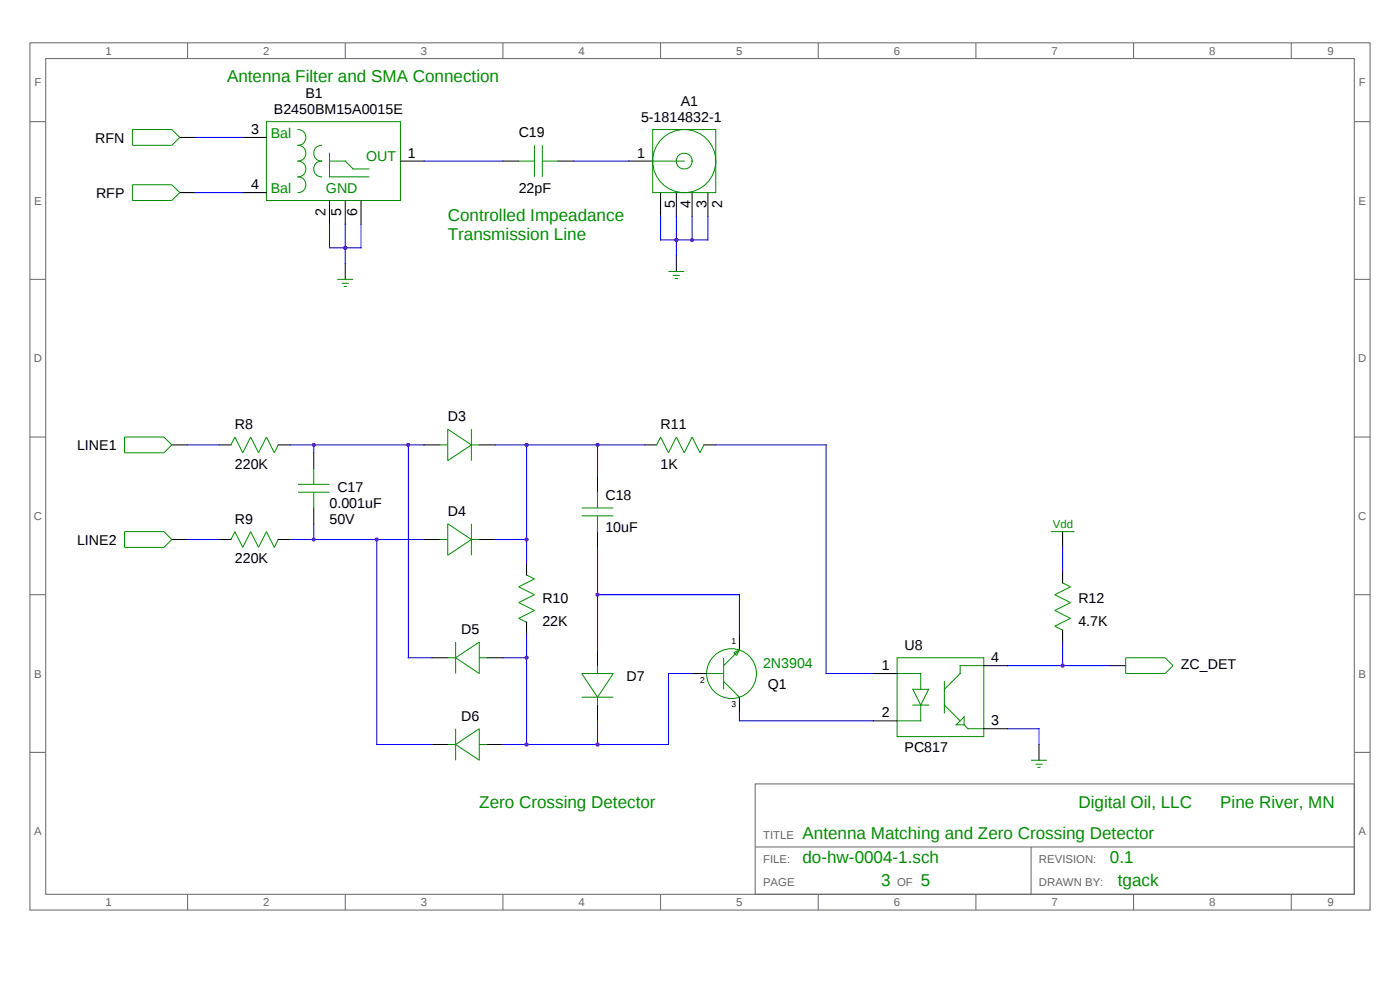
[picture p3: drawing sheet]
<svg xmlns="http://www.w3.org/2000/svg" width="297mm" height="210mm" viewBox="0 0 297 210" stroke-linecap="round" stroke-linejoin="round" font-family="sans-serif">
<g fill="none" stroke="#666" stroke-width=".21">
<path d="M6.4 9.1h284.3v183.9h-284.3zM9.7 12.4h277.6v177.3h-277.6zM39.8 9.1v3.3M73.2 9.1v3.3M106.7 9.1v3.3M140.1 9.1v3.3M173.6 9.1v3.3M207 9.1v3.3M240.5 9.1v3.3M273.9 9.1v3.3M6.4 25.8h3.3M287.3 25.8h3.4"/>
<path d="M6.4 59.3h3.3M287.3 59.3h3.4M6.4 92.7h3.3M287.3 92.7h3.4M6.4 126.2h3.3M287.3 126.2h3.4M6.4 159.6h3.3M287.3 159.6h3.4M160.2 166.3h127.1v23.4h-127.1zM160.2 179.7h127.1M218.7 179.7v10M39.8 189.7v3.3"/>
<path d="M73.2 189.7v3.3M106.7 189.7v3.3M140.1 189.7v3.3M173.6 189.7v3.3M207 189.7v3.3M240.5 189.7v3.3M273.9 189.7v3.3"/>
</g>
<g fill="none" stroke="#000" stroke-width=".21">
<path d="M38.1 29.2h3.4M51.5 29.2h5M85 34.2h5M106.7 34.2h3.3M118.4 34.2h3.3M133.4 34.2h5.1M38.1 40.9h3.4M51.5 40.9h5M69.9 42.5v5M73.2 42.5v5M73.2 55.9v3.4M76.6 42.5v5"/>
<path d="M140.1 40.9v5M143.5 40.9v5M143.5 54.2v3.4M146.8 40.9v5M150.2 40.9v5M36.5 94.4h3.3M46.5 94.4h2.5M59 94.4h2.5M66.6 96v3.4M90 94.4h3.3M101.7 94.4h3.3M136.8 94.4h2.5"/>
<path d="M149.3 94.4h2.5M36.5 114.4h3.3M46.5 114.4h2.5M59 114.4h2.5M66.6 107.8v3.3M90 114.4h3.3M101.7 114.4h3.3M111.7 119.5v2.5M126.8 101.1v3.3M126.8 112.8v3.3M225.4 112.8v3.3M91.6 139.5h3.4"/>
<path d="M103.3 139.5h3.4M111.7 132v2.5M126.8 137.9v3.3M156.9 134.5v3.4M225.4 121.1v2.5M225.4 133.6v2.6M91.6 157.9h3.4M103.3 157.9h3.4M126.8 149.6v3.3M146.8 142.9h3.1M156.9 147.9v3.3M185.3 142.9h5"/>
<path d="M185.3 152.9h5M208.7 141.2h5M208.7 154.6h5M220.4 157.9v3.4M235.5 141.2h3.3"/>
</g>
<g fill="none" stroke="#008b00" stroke-width=".21">
<path d="M28.1 27.5h8.4l1.6 1.7-1.6 1.6h-8.4zM28.1 39.2h8.4l1.6 1.7-1.6 1.6h-8.4zM56.5 25.8h28.5v16.7h-28.5zM63.2 27.5a1.67 1.67 0 0 1 1.7 1.7 1.67 1.67 0 0 1-1.7 1.6 1.67 1.67 0 0 1 1.7 1.7 1.67 1.67 0 0 1-1.7 1.7 1.67 1.67 0 0 1 1.7 1.6 1.67 1.67 0 0 1-1.7 1.7 1.67 1.67 0 0 1 1.7 1.7 1.67 1.67 0 0 1-1.7 1.7M68.2 30.8a1.67 1.67 0 0 0-1.6 1.7 1.67 1.67 0 0 0 1.6 1.7 1.67 1.67 0 0 0-1.6 1.6 1.67 1.67 0 0 0 1.6 1.7M69.9 32.5v5h8.4M69.9 34.2h3.3l1.7 1.6h3.4M110 34.2h3.4M113.4 30.8v6.7M115.1 34.2h3.3M115.1 30.8v6.7M138.5 27.5h13.3v13.4h-13.3z"/>
<path d="M138.5 34.2h6.7M71.6 59.3h3.3M141.8 57.6h3.4M142.7 58.4h1.5M143.1 59.1h.7M72.5 60.1h1.5M72.9 60.8h.7M26.4 92.7h8.4l1.7 1.7-1.7 1.6h-8.4zM49 94.4l.8-1.7 1.7 3.3 1.7-3.3 1.6 3.3 1.7-3.3 1.7 3.3 .8-1.6M66.6 99.4v3.3M93.3 94.4h1.7M95 91l5 3.4-5 3.3z"/>
<path d="M100 91v6.7M100 94.4h1.7M140.1 92.7l1.7 3.3 1.7-3.3 1.7 3.3 1.6-3.3 1.7 3.3 .8-1.6M140.2 92.7l-.9 1.7M26.4 112.8h8.4l1.7 1.6-1.7 1.7h-8.4zM49 114.4l.8-1.6 1.7 3.3 1.7-3.3 1.6 3.3 1.7-3.3 1.7 3.3 .8-1.7M63.2 104.4h6.7M63.2 102.7h6.7M66.6 104.4v3.4M93.3 114.4h1.7M95 111.1l5 3.3-5 3.4zM100 111.1v6.7"/>
<path d="M100 114.4h1.7M123.4 109.4h6.7M123.4 107.8h6.7M126.8 104.4v3.4M126.8 109.4v3.4M222.9 112.8h5M95 139.5h1.7M96.7 139.5l5-3.3v6.7zM96.7 136.2v6.7M101.7 139.5h1.6M111.7 122l1.7 .8-3.4 1.7 3.4 1.7-3.4 1.6 3.4 1.7-3.4 1.7 1.7 .8M153.5 139.5v6.7"/>
<path d="M155.7 138.5l1.2-.6-.6 1.2zM156.9 137.9l-3.4 3.3M190.3 139.5h18.4v16.8h-18.4zM223.8 132.8l1.6 .9M225.4 123.6l1.7 .9-3.3 1.7 3.3 1.6-3.3 1.7 3.3 1.7-3.3 1.6M238.8 139.5h8.4l1.6 1.7-1.6 1.7h-8.4zM95 157.9h1.7M96.7 157.9l5-3.3v6.7zM96.7 154.6v6.7M101.7 157.9h1.6M123.4 142.9h6.7l-3.3 5zM123.4 147.9h6.7"/>
<path d="M126.8 141.2v1.7M126.8 147.9v1.7M149.9 142.9h3.6M153.5 144.5l3.4 3.4M190.3 142.9h5v3.3M193.7 146.2h3.3l-1.7 3.4zM193.7 149.6h3.3M195.3 149.6v3.3h-5M200.3 144.5v6.7M200.3 149.6l3.4 3.3M204.5 152.1v1.6h-1.6zM204.5 153.7l.9 .9h3.3"/>
<path d="M208.7 141.2h-5v1.7l-3.4 3.3M218.7 161.3h3.4M219.7 162.1h1.5M220.1 162.8h.6"/>
<circle cx="145.1" cy="34.2" r="1.68"/>
<circle cx="145.2" cy="34.2" r="6.7"/>
<circle cx="155.2" cy="142.9" r="5.3"/>
</g>
<g fill="none" stroke="#00f" stroke-width=".21">
<path d="M41.5 29.2h10M90 34.2h16.7M121.7 34.2h11.7M41.5 40.9h10M69.9 47.5v5.1h6.7v-5.1M73.2 47.5v8.4M140.1 45.9v5h10.1v-5M143.5 45.9v8.3M146.8 45.9v5M39.8 94.4h6.7M61.5 94.4h28.5M66.6 94.4v1.6"/>
<path d="M86.6 94.4v45.1h5M105 94.4h31.8M111.7 94.4v25.1M126.8 94.4v6.7M151.8 94.4h23.5v48.5h10M39.8 114.4h6.7M61.5 114.4h28.5M66.6 111.1v3.3M79.9 114.4v43.5h11.7M105 114.4h6.7M126.8 116.1v21.8M225.4 116.1v5"/>
<path d="M106.7 139.5h5M111.7 134.5v23.4M126.8 126.2h30.1v8.3M225.4 136.2v5M126.8 152.9v5M146.8 142.9h-5v15h-35.1M156.9 151.2v1.7h28.4M213.7 154.6h6.7v3.3M213.7 141.2h21.8"/>
</g>
<g fill="#a020f0">
<circle cx="73.2" cy="52.6" r=".42"/>
<circle cx="143.5" cy="50.9" r=".42"/>
<circle cx="146.8" cy="50.9" r=".42"/>
<circle cx="66.6" cy="94.4" r=".42"/>
<circle cx="86.6" cy="94.4" r=".42"/>
<circle cx="66.6" cy="114.4" r=".42"/>
<circle cx="79.9" cy="114.4" r=".42"/>
<circle cx="111.7" cy="94.4" r=".42"/>
<circle cx="126.8" cy="94.4" r=".42"/>
<circle cx="111.7" cy="114.4" r=".42"/>
<circle cx="111.7" cy="157.9" r=".42"/>
<circle cx="126.8" cy="157.9" r=".42"/>
<circle cx="111.7" cy="139.5" r=".42"/>
<circle cx="126.8" cy="126.2" r=".42"/>
<circle cx="225.4" cy="141.2" r=".42"/>
</g>
<g font-size="3.6" fill="#008b00">
<text x="48.2" y="17.4">Antenna Filter and SMA Connection</text>
<text x="95" y="46.8">Controlled Impeadance</text>
<text x="95" y="50.9">Transmission Line</text>
<text x="101.7" y="171.3">Zero Crossing Detector</text>
<text x="228.8" y="171.3">Digital Oil, LLC</text>
<text x="258.9" y="171.3">Pine River, MN</text>
<text x="170.2" y="178">Antenna Matching and Zero Crossing Detector</text>
<text x="170.2" y="183">do-hw-0004-1.sch</text>
<text x="235.5" y="183">0.1</text>
<text x="187" y="188">3</text>
<text x="195.3" y="188">5</text>
<text x="237.1" y="188">tgack</text>
</g>
<g font-size="3">
<text x="64.8" y="20.9">B1</text>
<text x="144.4" y="22.5">A1</text>
<text x="53.3" y="28.4">3</text>
<text x="58.1" y="24.2">B2450BM15A0015E</text>
<text x="110" y="29.2">C19</text>
<text x="136" y="25.9">5-1814832-1</text>
<text x="20.2" y="30.2">RFN</text>
<text x="86.5" y="33.4">1</text>
<text x="135.2" y="33.4">1</text>
<text x="20.4" y="42">RFP</text>
<text x="53.3" y="40.1">4</text>
<text x="110" y="40.9">22pF</text>
<text x="69.1" y="45.8" transform="rotate(-90 69.1 45.8)">2</text>
<text x="72.4" y="45.8" transform="rotate(-90 72.4 45.8)">5</text>
<text x="75.8" y="45.8" transform="rotate(-90 75.8 45.8)">6</text>
<text x="143.2" y="44.1" transform="rotate(-90 143.2 44.1)">5</text>
<text x="146.5" y="44.1" transform="rotate(-90 146.5 44.1)">4</text>
<text x="149.9" y="44.1" transform="rotate(-90 149.9 44.1)">3</text>
<text x="153.2" y="44.1" transform="rotate(-90 153.2 44.1)">2</text>
<text x="95" y="89.4">D3</text>
<text x="16.4" y="95.5">LINE1</text>
<text x="49.8" y="91">R8</text>
<text x="140.1" y="91">R11</text>
<text x="49.8" y="99.4">220K</text>
<text x="140.1" y="99.4">1K</text>
<text x="69.9" y="107.8">0.001uF</text>
<text x="71.6" y="104.4">C17</text>
<text x="128.4" y="106.1">C18</text>
<text x="49.8" y="111.1">R9</text>
<text x="69.9" y="111.1">50V</text>
<text x="95" y="109.4">D4</text>
<text x="128.4" y="112.8">10uF</text>
<text x="16.4" y="115.6">LINE2</text>
<text x="49.8" y="119.5">220K</text>
<text x="115.1" y="127.8">R10</text>
<text x="228.8" y="127.8">R12</text>
<text x="97.8" y="134.5">D5</text>
<text x="115.1" y="132.8">22K</text>
<text x="191.9" y="137.9">U8</text>
<text x="228.8" y="132.8">4.7K</text>
<text x="187" y="142.1">1</text>
<text x="210.3" y="140.4">4</text>
<text x="250.5" y="142">ZC_DET</text>
<text x="132.9" y="144.5">D7</text>
<text x="162.9" y="146.2">Q1</text>
<text x="97.8" y="152.9">D6</text>
<text x="187" y="152.2">2</text>
<text x="210.3" y="153.8">3</text>
<text x="191.9" y="159.6">PC817</text>
</g>
<g font-size="3" fill="#008b00">
<text x="57.4" y="29.2">Bal</text>
<text x="77.7" y="34.3">OUT</text>
<text x="57.4" y="40.9">Bal</text>
<text x="69.1" y="40.9">GND</text>
<text x="161.9" y="141.7">2N3904</text>
</g>
<g font-size="2.4" fill="#666">
<text x="22.4" y="11.6">1</text>
<text x="55.8" y="11.6">2</text>
<text x="89.3" y="11.6">3</text>
<text x="122.7" y="11.6">4</text>
<text x="156.2" y="11.6">5</text>
<text x="189.6" y="11.6">6</text>
<text x="223.1" y="11.6">7</text>
<text x="256.5" y="11.6">8</text>
<text x="281.6" y="11.6">9</text>
<text x="7.3" y="18.3">F</text>
<text x="288.2" y="18.3">F</text>
<text x="7.2" y="43.4">E</text>
<text x="288.2" y="43.4">E</text>
<text x="7.2" y="76.8">D</text>
<text x="288.1" y="76.8">D</text>
<text x="7.2" y="110.3">C</text>
<text x="288.1" y="110.3">C</text>
<text x="7.2" y="143.7">B</text>
<text x="288.2" y="143.7">B</text>
<text x="7.2" y="177.2">A</text>
<text x="161.9" y="178">TITLE</text>
<text x="288.2" y="177.2">A</text>
<text x="161.9" y="183">FILE:</text>
<text x="220.4" y="183">REVISION:</text>
<text x="161.9" y="188">PAGE</text>
<text x="190.3" y="188">OF</text>
<text x="220.4" y="188">DRAWN BY:</text>
<text x="22.4" y="192.2">1</text>
<text x="55.8" y="192.2">2</text>
<text x="89.3" y="192.2">3</text>
<text x="122.7" y="192.2">4</text>
<text x="156.2" y="192.2">5</text>
<text x="189.6" y="192.2">6</text>
<text x="223.1" y="192.2">7</text>
<text x="256.5" y="192.2">8</text>
<text x="281.6" y="192.2">9</text>
</g>
<text font-size="2.4" fill="#008b00" x="223.3" y="111.9">Vdd</text>
<g font-size="1.8">
<text x="155.2" y="136.6">1</text>
<text x="148.5" y="144.9">2</text>
<text x="155.2" y="150">3</text>
</g>
</svg>
